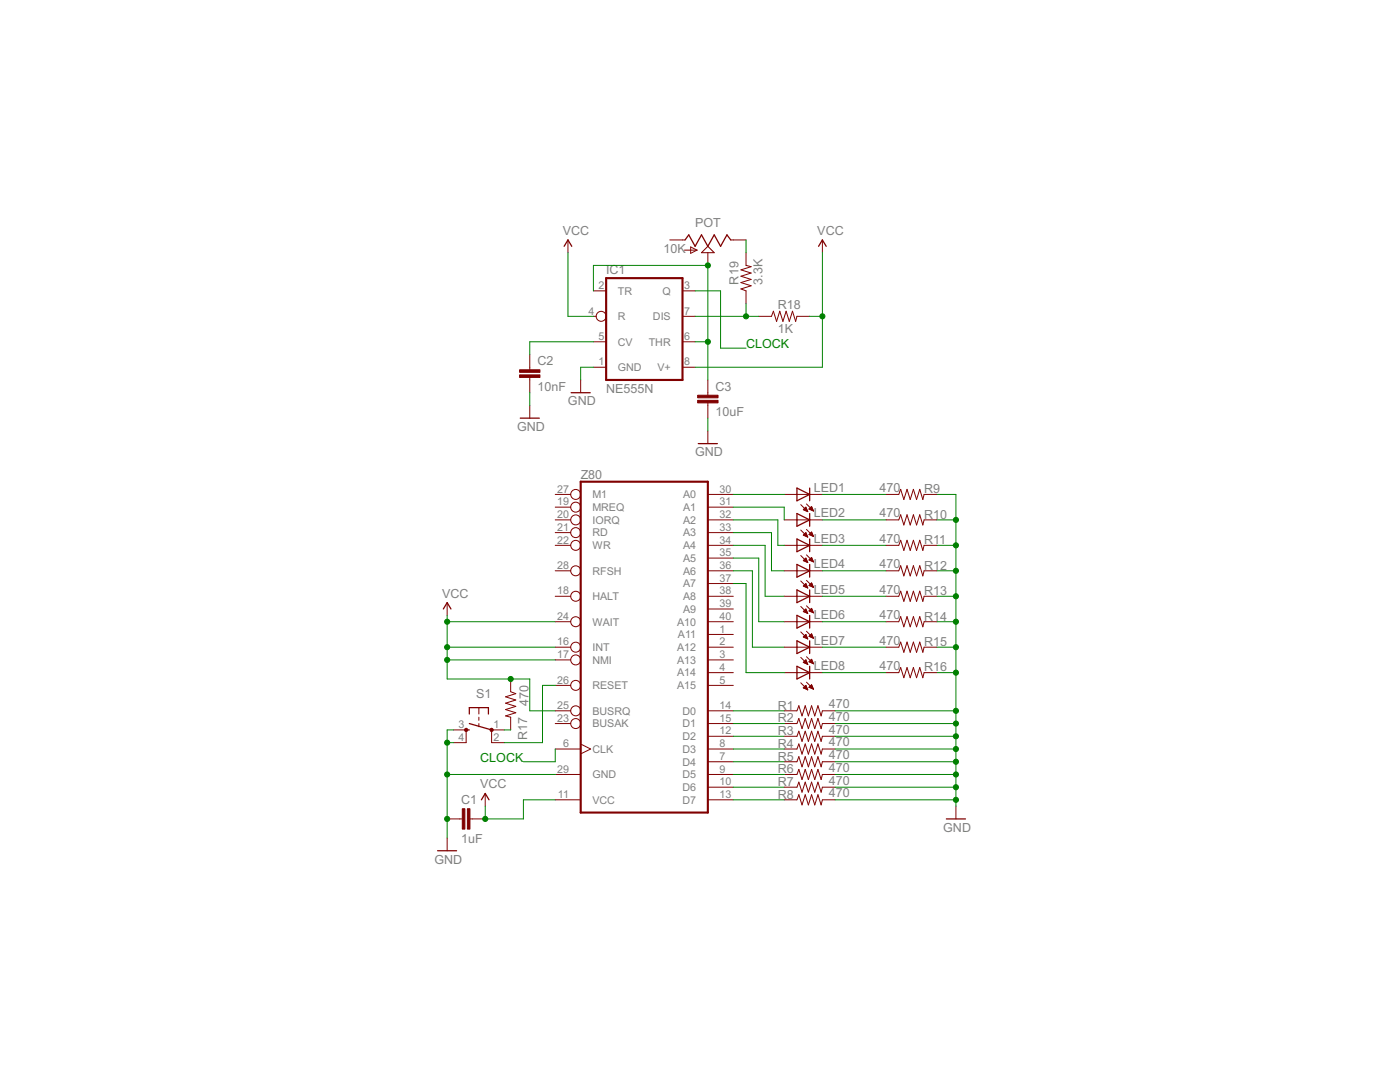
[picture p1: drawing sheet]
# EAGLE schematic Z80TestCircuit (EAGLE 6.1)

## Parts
C1  1uF  CAP  [E5-5]
C2  10nF  CAP  [E5-5]
C3  10uF  CAP  [E5-5]
IC1  NE555N  [DIL08-ROUND]
LED1  LED5MM  [LED5MM]
LED2  LED5MM  [LED5MM]
LED3  LED5MM  [LED5MM]
LED4  LED5MM  [LED5MM]
LED5  LED5MM  [LED5MM]
LED6  LED5MM  [LED5MM]
LED7  LED5MM  [LED5MM]
LED8  LED5MM  [LED5MM]
POT  10K  POT-RV16AF-20  [POT_ALPHA_RV16AF-20]
R1  470  RESISTORPTH-1/4W  [AXIAL-0.4]
R2  470  RESISTORPTH-1/4W  [AXIAL-0.4]
R3  470  RESISTORPTH-1/4W  [AXIAL-0.4]
R4  470  RESISTORPTH-1/4W  [AXIAL-0.4]
R5  470  RESISTORPTH-1/4W  [AXIAL-0.4]
R6  470  RESISTORPTH-1/4W  [AXIAL-0.4]
R7  470  RESISTORPTH-1/4W  [AXIAL-0.4]
R8  470  RESISTORPTH-1/4W  [AXIAL-0.4]
R9  470  RESISTORPTH-1/4W  [AXIAL-0.4]
R10  470  RESISTORPTH-1/4W  [AXIAL-0.4]
R11  470  RESISTORPTH-1/4W  [AXIAL-0.4]
R12  470  RESISTORPTH-1/4W  [AXIAL-0.4]
R13  470  RESISTORPTH-1/4W  [AXIAL-0.4]
R14  470  RESISTORPTH-1/4W  [AXIAL-0.4]
R15  470  RESISTORPTH-1/4W  [AXIAL-0.4]
R16  470  RESISTORPTH-1/4W  [AXIAL-0.4]
R17  470  RESISTORPTH-1/4W  [AXIAL-0.4]
R18  1K  RESISTORPTH-1/4W  [AXIAL-0.4]
R19  3.3K  RESISTORPTH-1/4W  [AXIAL-0.4]
S1  TAC_SWITCHPTH  [TACTILE-PTH]
Z80  Z80CPU  [DIL40]

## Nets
GND: C1.- C2.- C3.- IC1.1(GND) R1.P$2 R2.P$2 R3.P$2 R4.P$2 R5.P$2 R6.P$2 R7.P$2 R8.P$2 R9.P$2 R10.P$2 R11.P$2 R12.P$2 R13.P$2 R14.P$2 R15.P$2 R16.P$2 S1.3 S1.4 Z80.29(GND)
N$1: R1.P$1 Z80.14(D0)
N$2: R2.P$1 Z80.15(D1)
N$3: R3.P$1 Z80.12(D2)
N$4: R4.P$1 Z80.8(D3)
N$5: R5.P$1 Z80.7(D4)
N$6: R6.P$1 Z80.9(D5)
N$7: R7.P$1 Z80.10(D6)
N$8: R8.P$1 Z80.13(D7)
N$9: LED1.K(C) R9.P$1
N$10: LED2.K(C) R10.P$1
N$11: LED3.K(C) R11.P$1
N$12: LED4.K(C) R12.P$1
N$13: LED5.K(C) R13.P$1
N$14: LED6.K(C) R14.P$1
N$15: LED7.K(C) R15.P$1
N$16: LED8.K(C) R16.P$1
N$17: LED1.A Z80.30(A0)
N$18: LED2.A Z80.31(A1)
N$19: LED3.A Z80.32(A2)
N$20: LED4.A Z80.33(A3)
N$21: LED5.A Z80.34(A4)
N$22: LED6.A Z80.35(A5)
N$23: LED7.A Z80.36(A6)
N$24: LED8.A Z80.37(A7)
N$25: S1.2 Z80.26(RESET)
N$26: R17.P$2 S1.1
N$27: Z80.6(CLK)
N$28: IC1.7(DIS) R18.P$1 R19.P$1
N$29: C3.+ IC1.2(TR) IC1.6(THR) POT.2(S)
N$30: C2.+ IC1.5(CV)
N$31: IC1.3(Q)
N$32: POT.3(E) R19.P$2
VCC: C1.+ IC1.4(R) IC1.8(V+) R17.P$1 R18.P$2 Z80.11(VCC) Z80.16(INT) Z80.17(NMI) Z80.24(WAIT) Z80.25(BUSRQ)
Unconnected: POT.1(A) Z80.1(A11) Z80.2(A12) Z80.3(A13) Z80.4(A14) Z80.5(A15) Z80.18(HALT) Z80.19(MREQ) Z80.20(IORQ) Z80.21(RD) Z80.22(WR) Z80.23(BUSAK) Z80.27(M1) Z80.28(RFSH) Z80.38(A8) Z80.39(A9) Z80.40(A10)

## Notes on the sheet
- CLOCK
- CLOCK

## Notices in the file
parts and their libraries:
SparkFun: Licensing: CC v3.0 Share-Alike You are welcome to use this library for commercial purposes.
